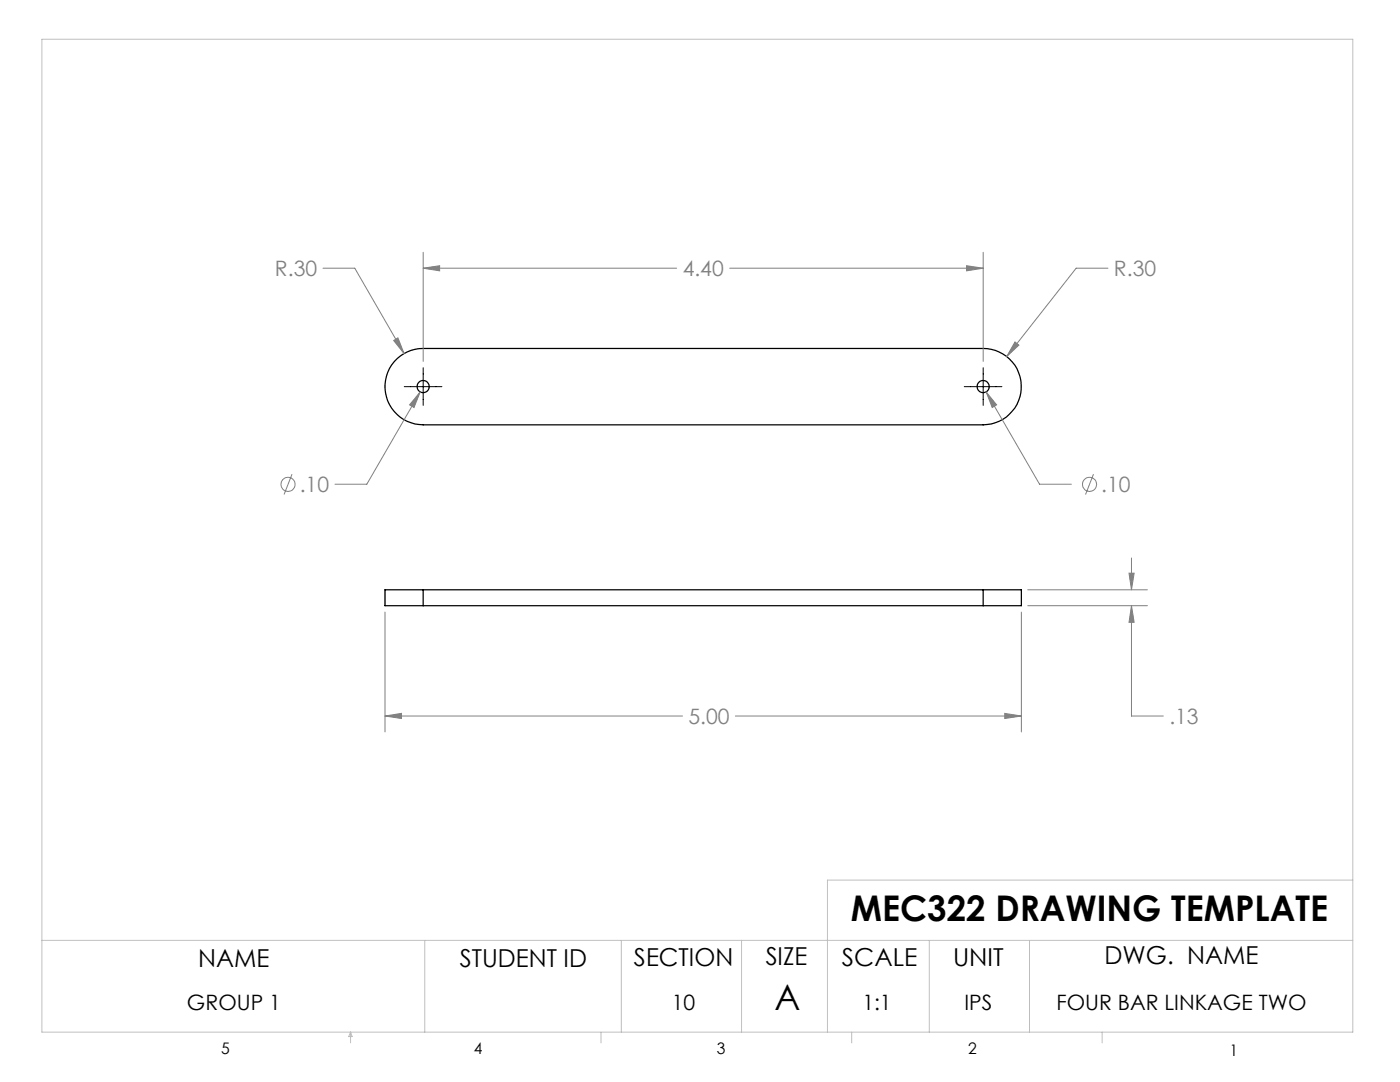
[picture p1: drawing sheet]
<svg xmlns="http://www.w3.org/2000/svg" width="279mm" height="216mm" viewBox="0 0 279 216" stroke-linecap="round" stroke-linejoin="round" font-family="sans-serif">
<g fill="none" stroke="#000" stroke-width=".25">
<path d="M79.2 71.6a7.7 7.7 0 0 1 5.3-2.1h111.7a7.6 7.6 0 0 1 7.6 7.7 7.6 7.6 0 0 1-7.6 7.6h-111.7a7.6 7.6 0 0 1-7.1-4.8 7.6 7.6 0 0 1 1.8-8.4zM84.5 117.7h-7.7v3.2h7.7M84.5 117.7v3.2M84.5 117.7h111.7M196.2 117.7h7.6v3.2h-7.6M196.2 117.7v3.2M84.5 120.9h111.7"/>
<circle cx="84.4" cy="77.1" r="1.22"/>
<circle cx="196.2" cy="77.1" r="1.22"/>
</g>
<g fill="none" stroke="#808080" stroke-width=".2">
<path d="M64.5 53.5h6.3l9.8 17.1M84.5 53.5l3.2-.5v1zM84.5 50.3v21.8M84.5 53.5h50.5M145.6 53.5h50.6M192.9 53l3.3 .5-3.3 .5zM196.2 50.3v21.8M221.1 53.5h-6.3l-13.9 17.7M78.6 67.9l.8-.5 1.2 3.2zM83.9 78.2l-1.3 3.1-.9-.5zM83.9 78.2l-10.7 18.4h-6.3M196.8 78.2l2.1 2.6-.9 .5z"/>
<path d="M196.8 78.2l10.7 18.4h6.3M202.6 68.2l.7 .7-2.4 2.3zM58.3 94.6l-1.6 4.1M218.2 94.6l-1.6 4.1M205.1 117.7h23.9M225.3 114.4h1l-.5 3.3zM225.8 111.3v6.4M76.8 122.1v23.9M203.8 122.1v23.9M205.1 120.9h23.9M225.8 120.9l.5 3.3h-1zM225.8 120.9v22h6.4"/>
<path d="M76.8 142.9l3.3-.6v1.1zM76.8 142.9h59.4M146.8 142.9h57M200.5 142.3l3.3 .6-3.3 .5z"/>
<circle cx="57.5" cy="96.6" r="1.41"/>
<circle cx="217.4" cy="96.7" r="1.42"/>
</g>
<path d="M80.7 77.2h7.5M84.5 73.4v7.5M192.4 77.2h7.6M196.2 73.4v7.5" fill="none" stroke="#000" stroke-width=".2"/>
<g fill="none" stroke="#c0c0c0" stroke-width=".2">
<path d="M8.4 7.8h261.6v198.2h-261.6zM270 175.6h-104.9v30.4M8.4 187.6h261.6M84.8 187.6v18.4M124 187.6v18.4M148 187.6v18.4M185.5 187.6v18.4M205.5 187.6v18.4M70 206v2.1M70 206l.3 .8h-.7zM119.9 206v2.1M170 206v2.1"/>
<path d="M220 206v2.1"/>
</g>
<path d="M192.9 53l3.3 .5-3.3 .5zM84.5 53.5l3.2-.5v1zM202.6 68.2l-1.7 3 2.4-2.3zM78.6 67.9l2 2.7-1.2-3.2zM83.9 78.2l-2.2 2.6 .9 .5zM196.8 78.2l1.2 3.1 .9-.5zM225.8 120.9l.5 3.3h-1zM225.3 114.4h1l-.5 3.3zM76.8 142.9l3.3-.6v1.1zM200.5 142.3l3.3 .6-3.3 .5z" fill="#808080"/>
<g font-size="7.1">
<text x="169.8" y="183.8">MEC322 DRAWING TEMPLATE</text>
<text x="154.6" y="201.6">A</text>
</g>
<g font-size="4.9">
<text x="39.6" y="193">NAME</text>
<text x="91.8" y="193">STUDENT ID</text>
<text x="126.5" y="192.7">SECTION</text>
<text x="152.8" y="192.6">SIZE</text>
<text x="168" y="192.8">SCALE</text>
<text x="190.2" y="192.7">UNIT</text>
<text x="220.4" y="192.4">DWG. NAME</text>
</g>
<g font-size="4.2" fill="#808080">
<text x="54.9" y="55.1">R.30</text>
<text x="136.2" y="55.1">4.40</text>
<text x="222.3" y="55.1">R.30</text>
<text x="59.8" y="98.2">.10</text>
<text x="219.8" y="98.2">.10</text>
<text x="137.4" y="144.4">5.00</text>
<text x="233.4" y="144.4">.13</text>
</g>
<g font-size="4.2">
<text x="37.3" y="201.6">GROUP 1</text>
<text x="134.1" y="201.6">10</text>
<text x="172.1" y="201.6">1:1</text>
<text x="192.5" y="201.6">IPS</text>
<text x="210.8" y="201.6">FOUR BAR LINKAGE TWO</text>
</g>
<g font-size="3.2">
<text x="44.2" y="210.4">5</text>
<text x="94.6" y="210.3">4</text>
<text x="143.1" y="210.4">3</text>
<text x="193.2" y="210.3">2</text>
<text x="245.4" y="210.6">1</text>
</g>
</svg>
